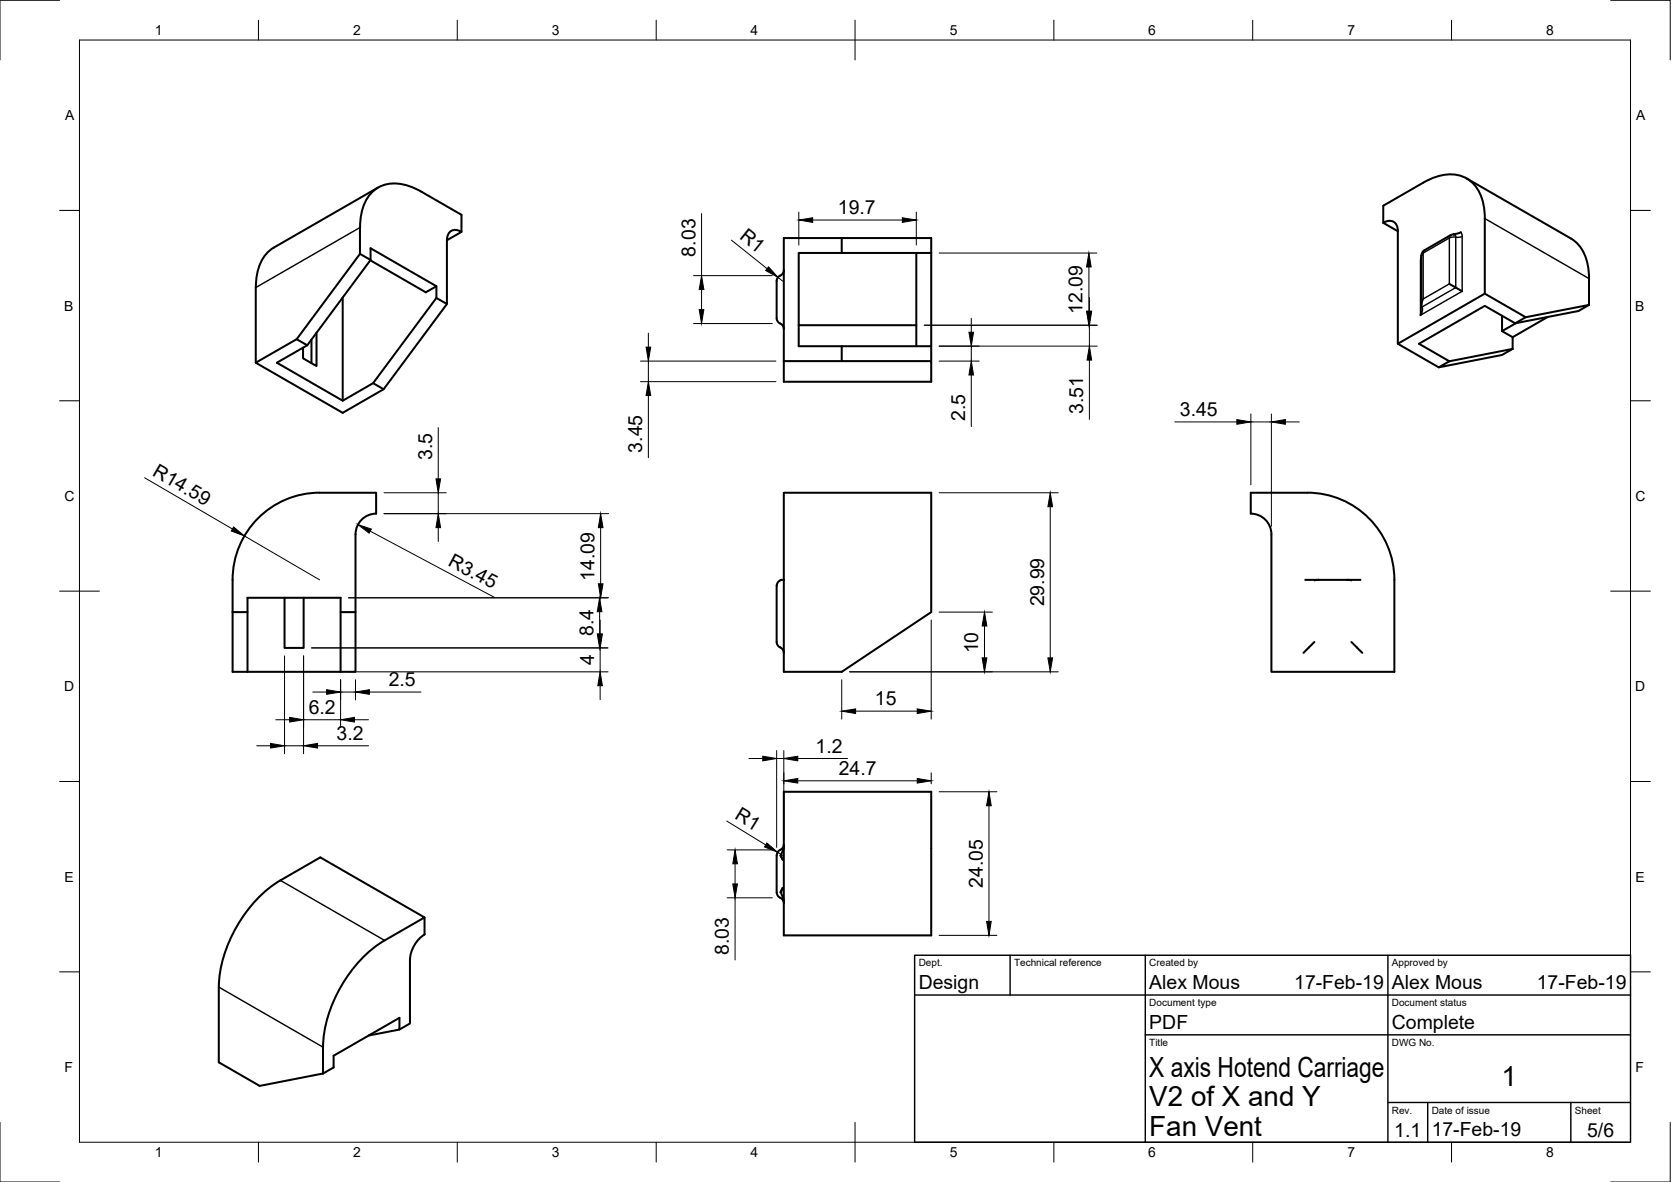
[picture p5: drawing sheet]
<svg xmlns="http://www.w3.org/2000/svg" width="420mm" height="297mm" viewBox="0 0 420 297" stroke-linecap="round" stroke-linejoin="round" font-family="sans-serif">
<!-- layer: Visible -->
<g fill="none" stroke="#000" stroke-width=".51">
<path d="M95.1 47.1l-26.2 15.1M116 58.3a2.25 2.25 0 0 0-2.5-.3 2.25 2.25 0 0 0-1.1 2.4v16l-2.7-1.5M211.6 59.8h-14.5v30.9M347.8 56l3.7 2.1M347.8 56a2.24 2.24 0 0 1 2.6-.3 2.24 2.24 0 0 1 1.1 2.4M364.7 59.1l-6.5 3.8a1.49 1.49 0 0 0-.8 1.3v12.4M365.5 58.9h.1M365.5 58.9l-.7 .2M367.3 58.4l-1.8 .5M368.8 44.8l26.2 15.1a10.4 10.4 0 0 1 4.5 8.8v1.3M373.3 54.9v18.9l-21.8 12.6v-28.3M373.3 54.9a12 12 0 0 0-3.5-9.4 9.5 9.5 0 0 0-10.4-.4l-11.6 6.6v4.3"/>
<path d="M64.3 72.3v18.9l21.9 12.5 10.3-5.9M68.9 62.2a10.4 10.4 0 0 0-4.5 8.8l-.1 1.3M90.5 63.8l2.7 1.5M90.5 63.8l-15.9 21.4M93.1 65.4l14 8.1 2.6-1.6v3l-15.9 21.4-7.6 4.4M109.7 71.9l-16.5-9.5v2.9l-15.9 21.5-7.7 4.4 16.6 9.5v-25.9M112.4 60.4l3.6-2.1v-4.3l-10-5.8a11.9 11.9 0 0 0-9.8-1.6 9.5 9.5 0 0 0-5.6 8.8l-.1 8.4M112.4 76.4l-15.9 21.4-2.7-1.5M197.1 67.9a1.99 1.99 0 0 1-1.4 1.7l-.4 1v9.3a1.98 1.98 0 0 0 1.4 1.7l.4 1.1M211.6 63.6v-3.8h22.5v3.8M230.4 63.6v23.4M234.1 63.6v27.1"/>
<path d="M234.1 63.6h-33.3v23.4h33.3M357.8 75.1a2.91 2.91 0 0 0-.2 2.7l-.4 1.4M364.4 71.3l3.2 1.9M373.3 73.8l10.3 5.9M377.7 79.4v3.8l3.4-2M383.6 79.7l-2.6 1.5M389.1 79.7l-8.8 5M399.5 76.6l-2.6 1.6-15.9 3-7.7-4.3-16.5 9.5 7.6 4.4M399.5 70v6.6M399.5 76.6l-15.9 3.1M74.6 85.2l-10.3 6M74.6 85.2l2.7 1.6"/>
<path d="M78.3 85.3v6M79.6 83.6v8.4l-3.4-1.9v-2.7M197.1 90.7h14.5M200.8 81.7h29.6M211.6 87v3.7h22.5v5.2h-37v-5.2M351.5 86.4l10.3 5.9M377.7 83.2l2.6 1.5M380.3 87.7l-2.6 1.5-15.9 3.1 2.6-1.5M380.3 84.7v3M380.3 87.7l-15.9 3.1M94.6 129.1v-5.3h-14.2a21.9 21.9 0 0 0-21.9 21.9v23.1h27.1M94.6 129.1a5.2 5.2 0 0 0-5.2 5.2v19.5h-3.8"/>
<path d="M197.1 123.8h37v30l-22.5 15h-14.5zM314.5 123.8h14.2a21.9 21.9 0 0 1 21.9 21.9v23.1h-30.9v-34.5a5.2 5.2 0 0 0-5.2-5.2zM58.5 153.8h3.7M71.5 150.2v12.6h4.8v-12.6M89.4 153.8v15h-3.8M196.4 145.7h.7M196.4 145.7l-.7 .6-.4 .9v14.1a1.99 1.99 0 0 0 1.4 1.7l.4 1.1M328.2 145.7h3.4M331.6 145.7l-1.1 .1M331.6 145.7h7.1M338.7 145.7l1.1 .1M338.7 145.7h3.4"/>
<path d="M62.2 168.8v-18.6h23.4v18.6M330.5 161.3l-2.8 2.8M339.8 161.3l2.7 2.8M197.1 199h37v36.1h-37zM195.3 215v9.6l.4 .6 1 .8 .4 1M196.2 213.6l-.5 .4-.4 .9M197.1 212.6l-.7 2.3 .4 1.1-.6-1M197.1 212.2l-.2 .7-.7 .7M70.5 221.2l10-5.7 26.2 15.1-10 5.7M70.5 221.2a34.2 34.2 0 0 0-15.5 26.9v18.9l10.3 5.9 15.9-3.1M96.7 236.3a34.2 34.2 0 0 0-15.5 26.8v6.7M106.7 230.6l.1 4.2a8.1 8.1 0 0 0-3.7 6.4v16l-2.7 1.5"/>
<path d="M196.2 224.3l.6-1.1-.4 1.1 .7 2.3M92.7 260.2l7.7-1.5v-2.9l-16.5 9.5v3l-2.7 1.5"/>
</g>
<!-- layer: Visible Narrow -->
<g fill="none" stroke="#000" stroke-width=".36">
<path d="M90.5 57.2l-26.2 15.1M364.8 59.1l-.4 .7 .8-.2h.8M365.5 58.9a.59 .59 0 0 1 .5 .7M366 59.6v12.7l-8.5 4.9M367.3 58.4l.4 1M367.6 59.4v13.8l-10.4 6v-13.8M367.7 59.4l-.8 .2h-.8M373.3 54.9l26.2 15.1M357.4 65.3l-.2 .1M357.4 64.2l-.2 1.2M357.8 63.6l6.6-3.8v11.5l-6.6 3.8zM357.9 63.6l-.5 .6"/>
<path d="M358.2 62.9l-.3 .7M70.5 221.2l26.2 15.1M55 248.1l26.2 15.1"/>
</g>
<!-- layer: Border -->
<g fill="none" stroke="#000" stroke-width=".25">
<path d="M15 .1h-15v15M20 10.1h390v276.9h-390zM65 5.1v5M115 5.1v5M165 5.1v5M215 5.1v10M265 5.1v5M315 5.1v5M365 5.1v5M405 .1h15v15M15 52.9h5M410 52.9h5"/>
<path d="M15 100.7h5M410 100.7h5M15 148.6h10M405 148.6h10M15 196.4h5M410 196.4h5M15 244.2h5M410 244.2h5M0 282.1v14.9h15M65 287v5M115 287v5M165 287v5"/>
<path d="M215 282.1v9.9M265 287v5M315 287v5M365 287v5M420 282.1v14.9h-15"/>
</g>
<!-- layer: TitleBlock -->
<path d="M230 240.1h180v46.9h-180zM230 250h180M254 240.1v9.9M288 240.1v46.9M349 240.1v46.9M288 260.1h122M349 277.1h61M359 277.1v9.9M395 277.1v9.9" fill="none" stroke="#000" stroke-width=".36"/>
<!-- layer: Dimensions -->
<g fill="none" stroke="#000" stroke-width=".25">
<path d="M176.4 53.7v15.6M200.9 53.3v8.3M204.3 55.3h22.6M230.4 53.3v8.3M174.4 69.3h19.8M176.4 72.8v5M183.9 60.4l9 7.1M195.6 69.7l1.2 .9M236.1 63.6h39.7M244.2 80v3.5M273.8 67.1v11.1M273.9 74.7v3.5"/>
<path d="M161 90.7h34.1M161 95.9h34.1M163 83.7v3.5M163 90.7v5.2M163 99.4v15.6M174.4 81.3h19.8M232.4 81.7h43.5M236.1 90.7h10.1M236.1 87h39.8M244.2 87v3.7M244.2 94.2v13M273.9 81.7v5.3"/>
<path d="M273.9 90.5v14.9M110.2 107.4v12.9M295.4 106h15.6M314.5 104v17.8M314.5 106h5.2M319.7 104v28.3M323.2 106h3.5M36.4 120.1l22 12.8M61.5 134.7l18.9 11M93.1 133.5l31.3 16.6M96.6 129.1h56.4M96.6 123.8h15.6"/>
<path d="M110.2 123.8v5.3M110.2 132.6v3.5M151 132.6v14.1M236.1 123.8h30M264.1 127.3v38M87.6 150.2h65.4M150.8 153.7v5.6M150.9 155.8v3.5M234.1 155.8v24.9M236.1 153.8h13.4M247.5 157.3v8M71.5 164.8v24.6"/>
<path d="M76.3 164.8v24.6M78.3 162.8h74.6M78.6 173.9h3.5M85.6 170.8v12.1M85.6 173.9h3.8M87.6 168.8h65.3M89.4 170.8v5.1M92.9 173.9h13M150.9 162.8v6M150.9 172.3v3.5M211.6 170.8v9.9M213.6 168.8h52.5"/>
<path d="M215.1 178.7h15.5M64.5 187.4h3.5M69.3 180.9h3.5M71.5 187.4h4.8M76.3 180.9h9.3M79.8 187.4h12.9M89.1 180.9h3.5M188.3 190.6h3.5M195.3 188.6v24.3M195.3 190.6h1.8M197.1 188.6v22.6M200.6 190.6h12.5"/>
<path d="M200.6 196.2h30M234.1 194.2v2.8M236.1 199h14.6M182.8 206.3l9.7 6M182.8 213.6h11.4M184.8 217.1v5M195.5 214.2l1.3 .8M248.7 202.5v29M182.8 225.6h11.4M184.8 225.6v15.6M236.1 235.1h14.6"/>
</g>
<g fill="#000" stroke="#000" stroke-width=".25">
<path d="M200.9 55.3l3.4-.6v1.2zM226.9 54.7l3.5 .6-3.5 .6zM175.8 77.8h1.2l-.6 3.5zM176.4 69.3l.6 3.5h-1.2zM193.3 67.1l2.3 2.6-3.1-1.7zM273.8 63.6l.6 3.5h-1.2zM273.2 78.2h1.2l-.6 3.5zM273.3 78.2h1.2l-.6 3.5zM162.5 87.2h1.1l-.6 3.5zM163 95.9l.6 3.5h-1.1zM243.6 83.5h1.2l-.6 3.5zM244.2 90.7l.6 3.5h-1.2z"/>
<path d="M273.9 87l.6 3.5h-1.2zM311 105.4l3.5 .6-3.5 .6zM319.7 106l3.5-.6v1.2zM58.7 132.4l2.8 2.3-3.4-1.3zM90 131.8l3.4 1.2-.6 1zM110.2 129.1l.6 3.5h-1.2zM109.6 120.3h1.2l-.6 3.5zM151 129.1l.6 3.5h-1.1zM264.1 123.8l.6 3.5h-1.2zM150.8 150.2l.5 3.5h-1.1zM150.2 159.3h1.1l-.5 3.5zM150.3 159.3h1.2l-.6 3.5z"/>
<path d="M150.5 146.7h1.1l-.6 3.5zM247.5 153.8l.6 3.5h-1.1zM82.1 173.3l3.5 .6-3.5 .6zM89.4 173.9l3.5-.6v1.2zM150.9 168.8l.6 3.5h-1.2zM211.6 178.7l3.5-.6v1.2zM230.6 178.1l3.5 .6-3.5 .6zM247 165.3h1.1l-.6 3.5zM263.5 165.3h1.2l-.6 3.5zM68 186.8l3.5 .6-3.5 .6zM72.8 180.3l3.5 .6-3.5 .5zM76.3 187.4l3.5-.6v1.2z"/>
<path d="M85.6 180.9l3.5-.6v1.1zM191.8 190l3.5 .6-3.5 .6zM197.1 190.6l3.5-.6v1.2zM197.1 196.2l3.5-.6v1.2zM230.6 195.6l3.5 .6-3.5 .6zM184.8 213.6l.6 3.5h-1.1zM192.8 211.8l2.7 2.4-3.3-1.4zM248.7 199l.5 3.5h-1.1zM184.3 222.1h1.1l-.6 3.5zM248.1 231.5h1.1l-.5 3.6z"/>
</g>
<g font-size="7">
<text x="289" y="270.6">X axis Hotend Carriage</text>
<text x="377.5" y="273">1</text>
<text x="289" y="278.1">V2 of X and Y</text>
<text x="289" y="285.5">Fan Vent</text>
</g>
<g font-size="4.9">
<text x="210.7" y="53.7">19.7</text>
<text x="185.7" y="59.9" transform="rotate(39 185.7 59.9)">R1</text>
<text x="174.8" y="64.5" transform="rotate(-90 174.8 64.5)">8.03</text>
<text x="272.2" y="78.9" transform="rotate(-90 272.2 78.9)">12.09</text>
<text x="242.7" y="105.8" transform="rotate(-90 242.7 105.8)">2.5</text>
<text x="272.4" y="104.1" transform="rotate(-90 272.4 104.1)">3.51</text>
<text x="296.7" y="104.5">3.45</text>
<text x="161.5" y="113.7" transform="rotate(-90 161.5 113.7)">3.45</text>
<text x="38.1" y="119.3" transform="rotate(30 38.1 119.3)">R14.59</text>
<text x="108.6" y="115.5" transform="rotate(-90 108.6 115.5)">3.5</text>
<text x="112.4" y="142" transform="rotate(28 112.4 142)">R3.45</text>
<text x="149.5" y="145.9" transform="rotate(-90 149.5 145.9)">14.09</text>
<text x="262.5" y="152.4" transform="rotate(-90 262.5 152.4)">29.99</text>
<text x="149.2" y="159.9" transform="rotate(-90 149.2 159.9)">8.4</text>
<text x="149.4" y="167.1" transform="rotate(-90 149.4 167.1)">4</text>
<text x="246" y="164.2" transform="rotate(-90 246 164.2)">10</text>
<text x="97.7" y="172.3">2.5</text>
<text x="77.6" y="179.3">6.2</text>
<text x="220" y="177.2">15</text>
<text x="84.6" y="185.9">3.2</text>
<text x="205.1" y="189.1">1.2</text>
<text x="210.9" y="194.7">24.7</text>
<text x="184.5" y="205.6" transform="rotate(32 184.5 205.6)">R1</text>
<text x="247.1" y="223.1" transform="rotate(-90 247.1 223.1)">24.05</text>
<text x="183.3" y="239.9" transform="rotate(-90 183.3 239.9)">8.03</text>
<text x="231" y="248.5">Design</text>
<text x="289" y="248.5">Alex Mous</text>
<text x="325.4" y="248.5">17-Feb-19</text>
<text x="350" y="248.5">Alex Mous</text>
<text x="386.4" y="248.5">17-Feb-19</text>
<text x="289" y="258.6">PDF</text>
<text x="350" y="258.6">Complete</text>
<text x="350.6" y="285.7">1.1</text>
<text x="360" y="285.5">17-Feb-19</text>
<text x="399.1" y="285.7">5/6</text>
</g>
<g font-size="3.5">
<text x="39" y="8.8">1</text>
<text x="88.8" y="8.8">2</text>
<text x="138.8" y="8.8">3</text>
<text x="188.7" y="8.8">4</text>
<text x="238.8" y="8.8">5</text>
<text x="288.7" y="8.8">6</text>
<text x="338.8" y="8.8">7</text>
<text x="388.8" y="8.8">8</text>
<text x="16.4" y="30.2">A</text>
<text x="411.4" y="30.2">A</text>
<text x="16.2" y="78">B</text>
<text x="411.2" y="78">B</text>
<text x="16.2" y="125.9">C</text>
<text x="411.2" y="125.9">C</text>
<text x="16.2" y="173.7">D</text>
<text x="411.2" y="173.7">D</text>
<text x="16.2" y="221.6">E</text>
<text x="411.2" y="221.6">E</text>
<text x="16.2" y="269.4">F</text>
<text x="411.2" y="269.4">F</text>
<text x="39" y="290.8">1</text>
<text x="88.8" y="290.8">2</text>
<text x="138.8" y="290.8">3</text>
<text x="188.7" y="290.8">4</text>
<text x="238.8" y="290.8">5</text>
<text x="288.7" y="290.8">6</text>
<text x="338.8" y="290.8">7</text>
<text x="388.8" y="290.8">8</text>
</g>
<g font-size="2.5">
<text x="231" y="242.9">Dept.</text>
<text x="255" y="242.9">Technical reference</text>
<text x="289" y="242.9">Created by</text>
<text x="350" y="242.9">Approved by</text>
<text x="289" y="252.8">Document type</text>
<text x="350" y="252.8">Document status</text>
<text x="289" y="262.9">Title</text>
<text x="350" y="262.9">DWG No.</text>
<text x="350" y="279.9">Rev.</text>
<text x="360" y="279.9">Date of issue</text>
<text x="396" y="279.9">Sheet</text>
</g>
</svg>
